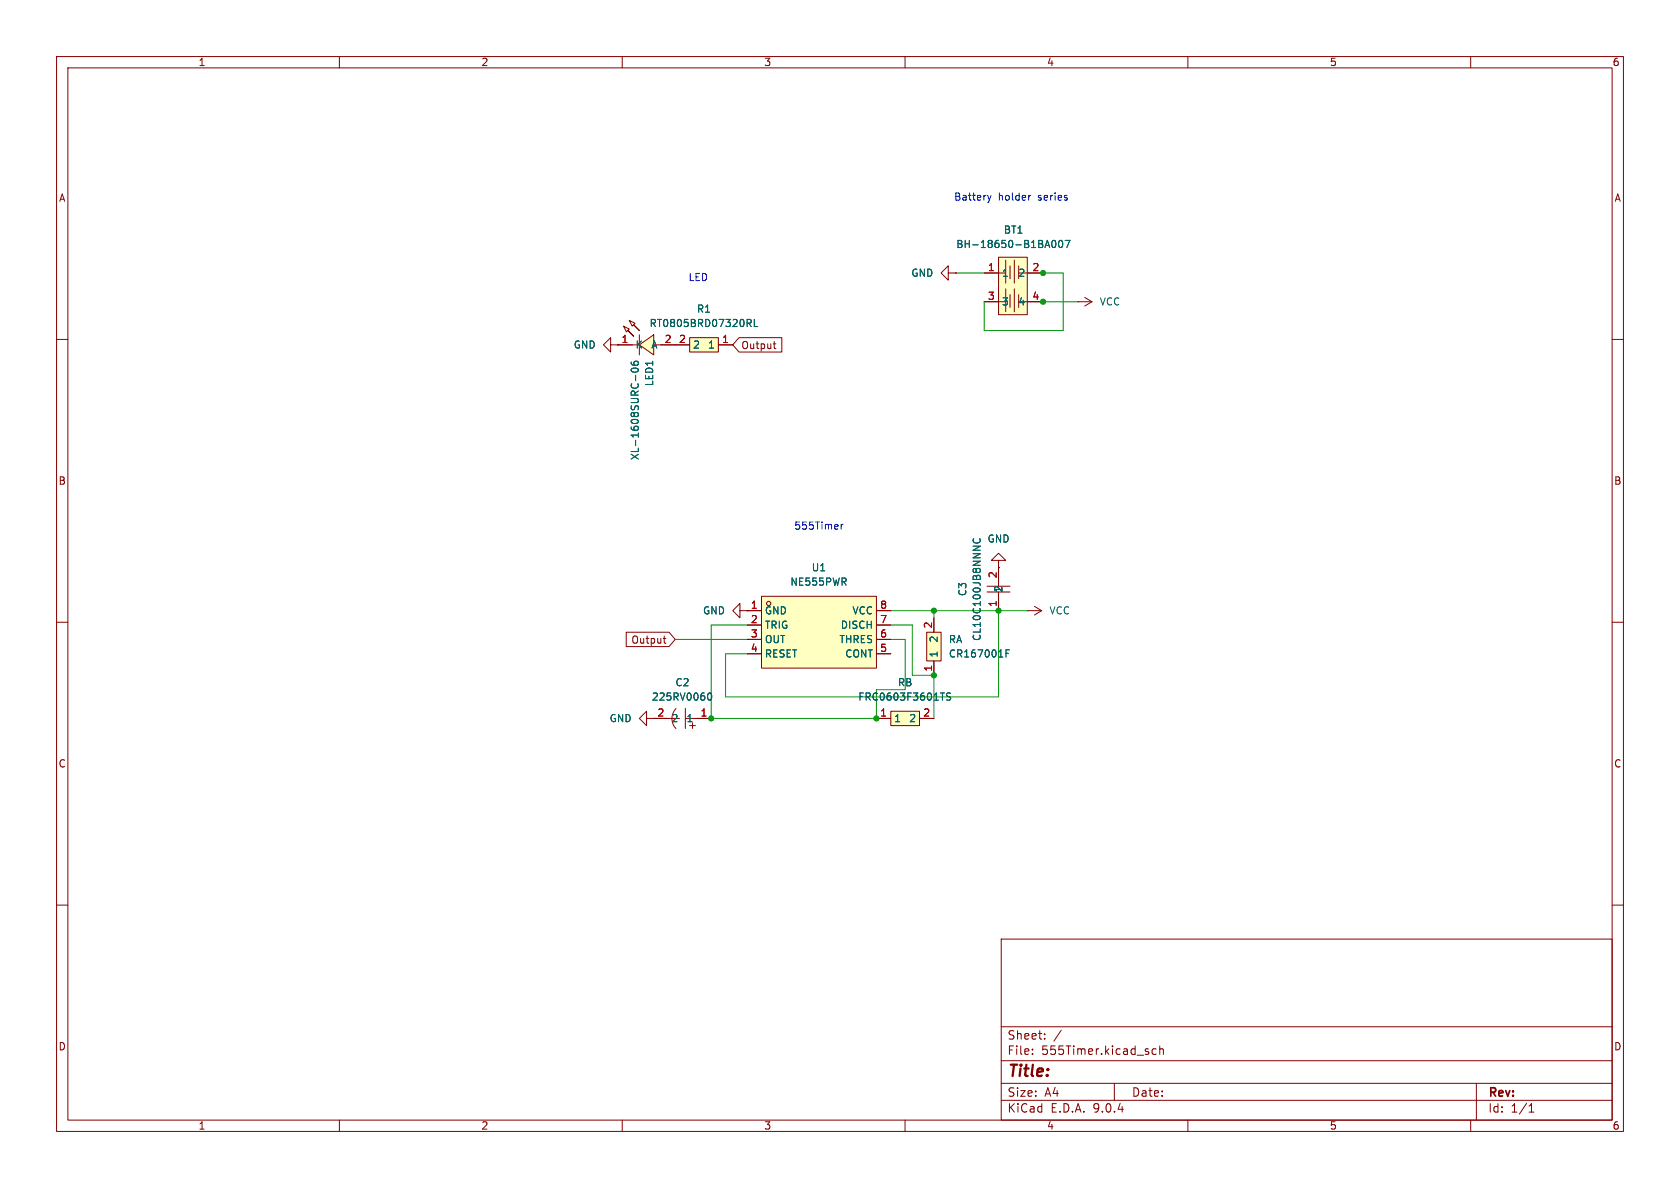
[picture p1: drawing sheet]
<svg xmlns="http://www.w3.org/2000/svg" width="297mm" height="210mm" viewBox="0 0 297 210" stroke-linecap="round" stroke-linejoin="round" font-family="sans-serif">
<g fill="none" stroke="#840000" stroke-width=".18">
<path d="M10 10h277v190h-277zM12 12h273v186h-273zM60 10v2M110 10v2M160 10v2M210 10v2M260 10v2M167.6 48.3v-1.3l-1.2 1.3 1.2 1.2v-1.2h1.3M168.9 48.3h.1M10 60h2M107.9 61v-1.3l-1.2 1.3 1.2 1.2v-1.2h1.3M109.2 61h.1"/>
<path d="M285 60h2M176.5 99.1h1.3l-1.3-1.3-1.2 1.3h1.2v1.2M10 110h2M130.8 108v-1.3l-1.3 1.3 1.3 1.2v-1.2h1.3M132.1 108h.1M176.5 100.3h.1M285 110h2M115.6 127h4.5M119.5 125.2a2.54 2.54 0 0 0 0 3.6M121.2 127h4.5M121.2 125.2v3.6M121.9 128.3h1"/>
<path d="M122.4 127.8v1M10 160h2M177 166h108v32h-108zM285 160h2M60 198v2M110 198v2M160 198v2M177 194.5h108M177 191.5h108M177 187.5h108M177 181.5h108M182.5 186.3v.1"/>
<path d="M182.5 185.5v.1M184.7 183.6v.1M184.7 182.8v.1M187.6 182.1l-1.3 2M197 191.5v3M204.4 185.5l-.4-.1-.3 .3v.4l.1 .2h.6M205 185.5l.2-.1 .4 .1 .1 .9M205 184.9v1.5M210 198v2M260 198v2M261 191.5v6.5M270.3 196.6h.9"/>
<path d="M270.3 195.5l.4-.4v1.5"/>
</g>
<path d="M125.2 122.6l.2-.1a.68 .68 0 0 1 .4 .6 .68 .68 0 0 1-.4 .7l-.2-.2-.1-.3z" fill="none" stroke="#006464" stroke-width=".18"/>
<path d="M134.6 105.4h20.3v12.7h-20.3z" fill="#ffffc2"/>
<g fill="none" stroke="#840000" stroke-width=".18">
<path d="M132.1 108h2.5M132.1 110.5h2.5M132.1 113h2.5M132.1 115.6h2.5M134.6 105.4h20.3v12.7h-20.3zM154.9 108h2.6M154.9 110.5h2.6M154.9 113h2.6M154.9 115.6h2.6M181.6 108h.1M181.6 108h2.5M182.9 107.2l1.2 .8"/>
<path d="M184.1 108l-1.2 .7"/>
<circle cx="135.9" cy="106.7" r=".38"/>
</g>
<g fill="#ffffc2">
<path d="M110.2 57.7l1 .5-.5 .5z"/>
<path d="M111.2 56.6l1.1 .6-.5 .5z"/>
<path d="M111 58.4l1 1z"/>
<path d="M112 57.4l1 1z"/>
<path d="M113 61l2.6-1.8v3.5z"/>
</g>
<path d="M110.2 57.7l1 .5-.5 .5zM111.2 56.6l1.1 .6-.5 .5zM112 59.4l-1-1 1 1M113 58.4l-1-1 1 1M113 59.2v3.5M109.2 61h3.8M113 61l2.6-1.8v3.5zM115.6 61h3.8" fill="none" stroke="#840000" stroke-width=".18"/>
<path d="M111.6 64v.3a.86 .86 0 0 0 1.2 0l-.1-.4h-.4l-.2 .2v.2l.2 .3M111.6 65.2a.75 .75 0 0 1 1.2 .3 .72 .72 0 0 1-1.2-.1zM112.4 66.3v1" fill="none" stroke="#006464" stroke-width=".18"/>
<path d="M121.9 59.7h5.1v2.5h-5.1z" fill="#ffffc2"/>
<path d="M121.9 59.7h5.1v2.5h-5.1zM190.5 53.3h.1M190.5 53.3h2.5M191.8 52.6l1.2 .7M193 53.3l-1.2 .8M119.4 61h2.5M127 61h2.5M114.3 127v-1.3l-1.3 1.3 1.3 1.3v-1.3h1.3" fill="none" stroke="#840000" stroke-width=".18"/>
<path d="M132.1 56.5h.5l.2 .2-.1 .4h-.6M132.4 57.1l.4 .6M133.3 56.5v1.2h.7" fill="none" stroke="#006464" stroke-width=".18"/>
<path d="M157.5 125.7h5.1v2.6h-5.1z" fill="#ffffc2"/>
<path d="M154.9 127h2.6M157.5 125.7h5.1v2.6h-5.1zM162.6 127h2.5" fill="none" stroke="#840000" stroke-width=".18"/>
<path d="M168.1 122.6l-.5-.1-.2 .1v.4l.5 .2 .2 .3-.3 .3-.5-.1" fill="none" stroke="#006464" stroke-width=".18"/>
<path d="M176.5 45.5h5.1v10.1h-5.1z" fill="#ffffc2"/>
<g fill="none" stroke="#840000" stroke-width=".18">
<path d="M174 48.3h3.8M174 53.3h2.5M176.5 45.5h5.1v10.1h-5.1zM177.8 46v4M177.8 51.1v4M178.6 47v2.3M178.6 52.1v2.3M179.3 46v4M179.3 51.1v4M180.1 48.3h4.3M180.1 47v2.3M180.1 52.1v2.3"/>
<path d="M180.1 53.3h4.3"/>
</g>
<path d="M185.2 42.5l.4 1.3M186.1 42.6l.1-.1a.68 .68 0 0 1 .5 .6 .68 .68 0 0 1-.5 .7 .84 .84 0 0 1-.1-1.2zM187.3 42.6l.1-.1a.68 .68 0 0 1 .5 .6 .68 .68 0 0 1-.5 .7l-.1-.2-.2-.3zM188.3 42.5h.8l-.5 1.3" fill="none" stroke="#006464" stroke-width=".18"/>
<path d="M163.8 111.8h2.6v5h-2.6z" fill="#ffffc2"/>
<g fill="none" stroke="#840000" stroke-width=".18">
<path d="M130.7 59.7h7.5v2.5h-7.5l-1.2-1.2zM168.9 48.3h.1M174 48.3h2.5M174 53.3h2.5M181.9 48.3h2.5M181.9 53.3h2.5M109.2 61h.1M109.2 61h2.6M116.8 61h5.1M127 61h2.5M136.7 60.8h.5M136.9 60.4v1l.3 .2"/>
<path d="M110.7 111.8h7.6l1.1 1.2-1.1 1.3h-7.6zM117.2 112.9h.5M117.4 112.4v1.1l.3 .2M132.1 108h.1M132.1 108h2.5M132.1 110.5h2.5M132.1 113h2.5M132.1 115.6h2.5M154.9 108h2.6M154.9 110.5h2.6M154.9 113h2.6M154.9 115.6h2.6"/>
<path d="M163.8 111.8h2.6v5h-2.6zM165.1 109.2v2.6M165.1 116.8v2.6M174.5 104.7h4.1M174.5 103.6h4.1M176.5 100.3h.1M176.5 100.3v3.3M176.5 104.7v3.3M115.6 127h2.5M123.2 127h2.5M154.9 127h2.6M162.6 127h2.5"/>
</g>
<g fill="none" stroke="#006464" stroke-width=".18">
<path d="M132.1 56.5h.5l.2 .2-.1 .4h-.6M132.4 57.1l.4 .6M133.3 56.5v1.2h.7M185.2 42.5l.4 1.3M186.1 42.6l.1-.1a.68 .68 0 0 1 .5 .6 .68 .68 0 0 1-.5 .7 .84 .84 0 0 1-.1-1.2zM187.3 42.6l.1-.1a.68 .68 0 0 1 .5 .6 .68 .68 0 0 1-.5 .7l-.1-.2-.2-.3zM188.3 42.5h.8l-.5 1.3M111.6 64v.3a.86 .86 0 0 0 1.2 0l-.1-.4h-.4l-.2 .2v.2l.2 .3M111.6 65.2a.75 .75 0 0 1 1.2 .3 .72 .72 0 0 1-1.2-.1zM112.4 66.3v1M172.2 95.2a.6 .6 0 0 0 .4 .9 .6 .6 0 0 0 .7-.6l-.1-.3M177.9 115.5h.4"/>
<path d="M178.5 114.9h-.6v1.2M125.2 122.6l.2-.1a.68 .68 0 0 1 .4 .6 .68 .68 0 0 1-.4 .7l-.2-.2-.1-.3zM168.1 122.6l-.5-.1-.2 .1v.4l.5 .2 .2 .3-.3 .3-.5-.1"/>
</g>
<path d="M168.9 48.3h5.1M184.1 48.3h3.9v10.1h-14v-5.1M184.1 53.3h6.4M119.4 113h12.7M132.1 110.5h-6.4v16.5h29.2v-5.1h5.1v-8.9h-2.5M157.5 110.5h3.8v8.9h3.8v7.6M157.5 108h24.1M165.1 108v1.2M176.5 108v15.2h-48.2v-7.6h3.8" fill="none" stroke="#009600" stroke-width=".18"/>
<path d="M174.6 34.5l.3 .9M174.9 35.4l-.2 .3M175.2 34.5l-.3 .9M182.2 34.5l-.2 .1M148.7 92.7v.8M149.1 92.7l-.4 .2" fill="none" stroke="#0000c2" stroke-width=".18"/>
<g fill="#009600" stroke="#009600" stroke-width=".18">
<circle cx="165.1" cy="108" r=".46"/>
<circle cx="165.1" cy="119.4" r=".46"/>
<circle cx="154.9" cy="127" r=".46"/>
<circle cx="125.7" cy="127" r=".46"/>
<circle cx="176.5" cy="108" r=".46"/>
<circle cx="184.4" cy="53.3" r=".46"/>
<circle cx="184.4" cy="48.3" r=".46"/>
</g>
<text font-size="2.8" fill="#840000" x="178" y="190.9">Title:</text>
<g font-size="2.1" fill="#840000">
<text x="178" y="184">Sheet:</text>
<text x="178" y="186.7">File:</text>
<text x="184.1" y="186.7">555Timer.kicad_sch</text>
<text x="178" y="196.9">KiCad</text>
<text x="178" y="194.1">Size:</text>
<text x="184.7" y="194.1">A4</text>
<text x="185.7" y="196.9">E.D.A.</text>
<text x="193.3" y="196.9">9.0.4</text>
<text x="200" y="194.1">Date:</text>
<text x="263" y="194.3">Rev:</text>
<text x="263" y="196.9">Id:</text>
<text x="267.1" y="196.9">1/1</text>
</g>
<g font-size="1.8" fill="#840000">
<text x="35" y="11.9">1</text>
<text x="85" y="11.9">2</text>
<text x="135" y="11.9">3</text>
<text x="185" y="11.9">4</text>
<text x="235" y="11.9">5</text>
<text x="285" y="11.9">6</text>
<text x="10.3" y="35.9">A</text>
<text x="285.3" y="35.9">A</text>
<text x="131" y="61.9">Output</text>
<text x="10.3" y="85.9">B</text>
<text x="285.3" y="85.9">B</text>
<text x="111.5" y="114">Output</text>
<text x="116.1" y="126.7">2</text>
<text x="10.3" y="135.9">C</text>
<text x="285.3" y="135.9">C</text>
<text x="10.3" y="185.9">D</text>
<text x="285.3" y="185.9">D</text>
<text x="35" y="199.9">1</text>
<text x="85" y="199.9">2</text>
<text x="135" y="199.9">3</text>
<text x="185" y="199.9">4</text>
<text x="235" y="199.9">5</text>
<text x="285" y="199.9">6</text>
</g>
<g font-size="1.8" fill="#0000c2">
<text x="168.6" y="35.7">Battery</text>
<text x="176.5" y="35.7">holder</text>
<text x="183.6" y="35.7">series</text>
<text x="121.6" y="49.9">LED</text>
<text x="140.3" y="93.8">555Timer</text>
</g>
<g font-size="1.8" fill="#006464">
<text x="177.4" y="41.5">BT1</text>
<text x="169" y="44">BH-18650-B1BA007</text>
<text x="161" y="49.1">GND</text>
<text x="177" y="49.1">1</text>
<text x="179.9" y="49.1">2</text>
<text x="114.7" y="58">RT0805BRD07320RL</text>
<text x="123.1" y="55.5">R1</text>
<text x="177" y="54.2">3</text>
<text x="179.9" y="54.2">4</text>
<text x="194.3" y="54.2">VCC</text>
<text x="101.3" y="61.8">GND</text>
<text x="112.3" y="61.8">K</text>
<text x="115" y="61.8">A</text>
<text x="122.4" y="61.8">2</text>
<text x="125.1" y="61.8">1</text>
<text x="115.7" y="68.4" transform="rotate(-90 115.7 68.4)">LED1</text>
<text x="113.1" y="81.4" transform="rotate(-90 113.1 81.4)">XL-1608SURC-06</text>
<text x="143.4" y="101.2">U1</text>
<text x="174.5" y="96.1">GND</text>
<text x="139.6" y="103.7">NE555PWR</text>
<text x="171" y="105.5" transform="rotate(-90 171 105.5)">C3</text>
<text x="177.4" y="104.9" transform="rotate(-90 177.4 104.9)">1</text>
<text x="124.2" y="108.8">GND</text>
<text x="135.1" y="108.8">GND</text>
<text x="135.1" y="111.4">TRIG</text>
<text x="135.1" y="113.9">OUT</text>
<text x="148.3" y="113.9">THRES</text>
<text x="148.5" y="111.4">DISCH</text>
<text x="150.6" y="108.8">VCC</text>
<text x="166" y="113.7" transform="rotate(-90 166 113.7)">2</text>
<text x="167.6" y="113.9">RA</text>
<text x="173.6" y="113.4" transform="rotate(-90 173.6 113.4)">CL10C100JB8NNNC</text>
<text x="185.4" y="108.8">VCC</text>
<text x="135.1" y="116.4">RESET</text>
<text x="149.3" y="116.4">CONT</text>
<text x="166" y="116.3" transform="rotate(-90 166 116.3)">1</text>
<text x="167.6" y="116.4">CR167001F</text>
<text x="115.1" y="124.1">225RV0060</text>
<text x="119.3" y="121.5">C2</text>
<text x="151.6" y="124.1">FRC0603F3601TS</text>
<text x="158.6" y="121.5">RB</text>
<text x="107.7" y="127.9">GND</text>
<text x="118.6" y="127.9">2</text>
<text x="121.3" y="127.9">1</text>
<text x="158" y="127.9">1</text>
<text x="160.6" y="127.9">2</text>
</g>
<g font-size="1.8" fill="#a90000">
<text x="174.6" y="48">1</text>
<text x="174.6" y="53.1">3</text>
<text x="182.4" y="48">2</text>
<text x="182.4" y="53.1">4</text>
<text x="109.8" y="60.7">1</text>
<text x="117.4" y="60.7">2</text>
<text x="119.9" y="60.7">2</text>
<text x="127.6" y="60.7">1</text>
<text x="132.6" y="107.7">1</text>
<text x="155.5" y="107.7">8</text>
<text x="176.3" y="107.4" transform="rotate(-90 176.3 107.4)">1</text>
<text x="176.3" y="102.3" transform="rotate(-90 176.3 102.3)">2</text>
<text x="132.6" y="110.2">2</text>
<text x="132.6" y="112.8">3</text>
<text x="155.5" y="110.2">7</text>
<text x="155.5" y="112.8">6</text>
<text x="164.8" y="111.2" transform="rotate(-90 164.8 111.2)">2</text>
<text x="132.6" y="115.3">4</text>
<text x="155.5" y="115.3">5</text>
<text x="164.8" y="118.8" transform="rotate(-90 164.8 118.8)">1</text>
<text x="123.8" y="126.7">1</text>
<text x="155.5" y="126.7">1</text>
<text x="163.1" y="126.7">2</text>
</g>
</svg>
